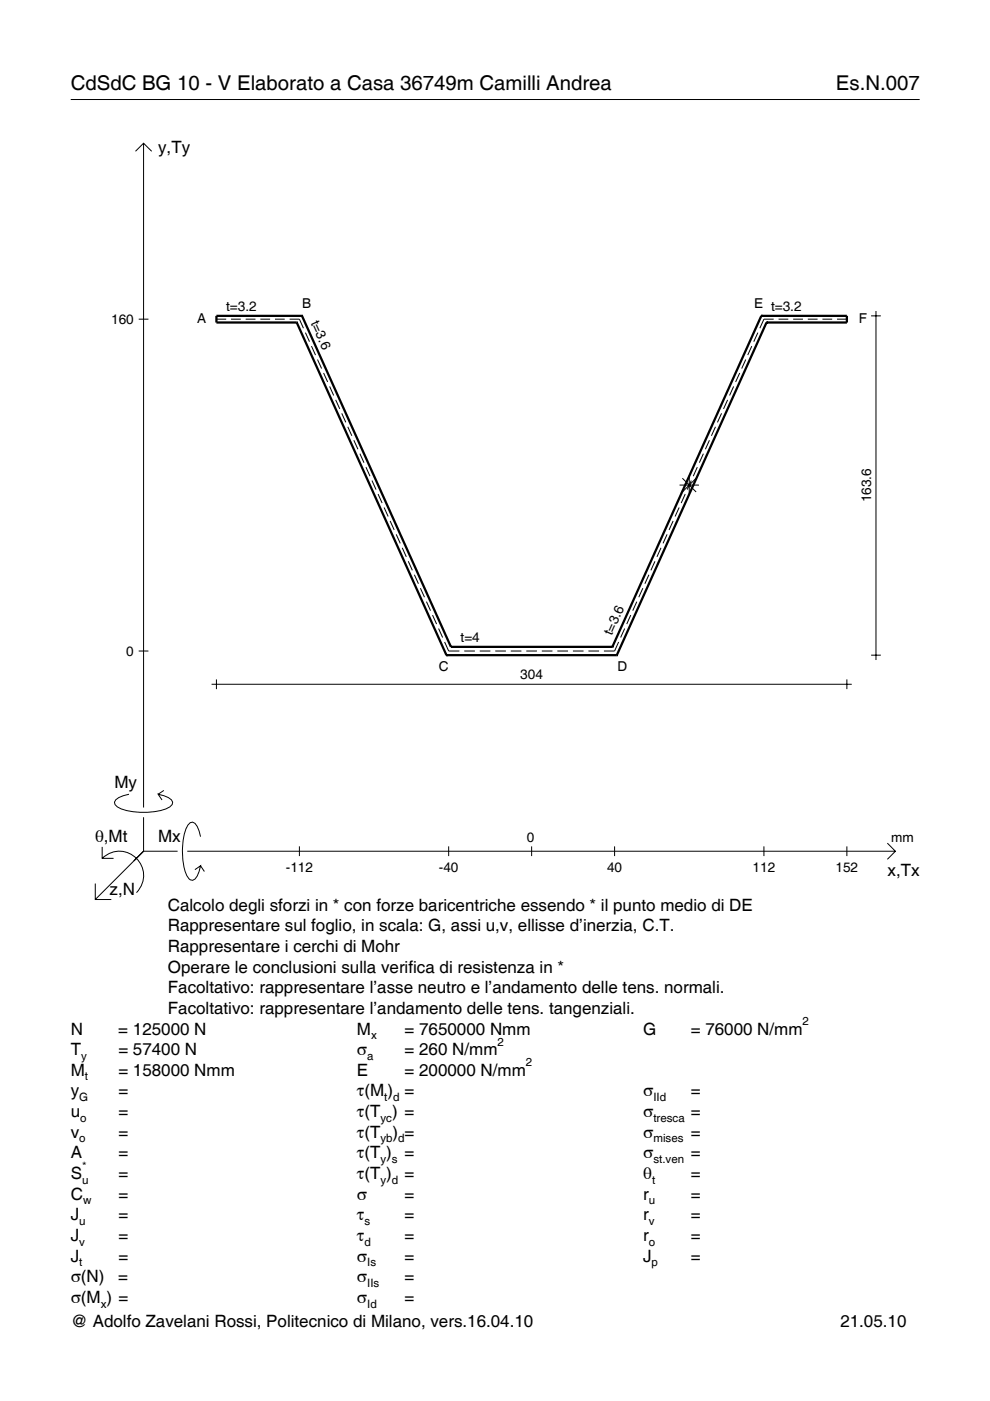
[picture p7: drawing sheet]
<svg xmlns="http://www.w3.org/2000/svg" width="210mm" height="297mm" viewBox="0 0 210 297" stroke-linecap="round" stroke-linejoin="round" font-family="sans-serif">
<g fill="none" stroke="#000" stroke-width=".21">
<path d="M15 21.1h180M28.7 32.1l1.7-1.7 1.8 1.7M30.4 30.4v140.8M29.4 67.7h2.1M45.9 67.7h2.1M49 67.7h2.1M52.1 67.7h2.1M55.2 67.7h2.1M58.3 67.7h2.1M61.4 67.7h2.1l.8 1.9M64.8 70.5l.8 1.9M66 73.4l.9 1.9"/>
<path d="M67.3 76.2l.9 1.9M68.6 79.1l.9 1.9M156.8 79.1l-.8 1.9M158.1 76.2l-.8 1.9M159.4 73.4l-.9 1.9M160.7 70.5l-.9 1.9M164 67.7h-2l-.9 1.9M165.1 67.7h2M168.2 67.7h2M171.3 67.7h2M174.4 67.7h2M177.5 67.7h2.1"/>
<path d="M184.7 67h2.1M185.7 65.9v74M69.9 81.9l.8 1.9M71.2 84.8l.8 1.9M72.5 87.6l.8 1.9M73.7 90.5l.9 1.9M75 93.3l.9 1.9M76.3 96.2l.9 1.9M77.6 99l.8 2M147.8 99l-.8 2M149.1 96.2l-.8 1.9M150.4 93.3l-.8 1.9"/>
<path d="M151.7 90.5l-.9 1.9M153 87.6l-.9 1.9M154.3 84.8l-.9 1.9M155.5 81.9l-.8 1.9M78.9 101.9l.8 1.9M80.2 104.7l.8 2M81.4 107.6l.9 1.9M82.7 110.4l.9 2M84 113.3l.9 1.9M85.3 116.1l.8 2M86.6 119l.8 1.9M138.9 119l-.9 1.9"/>
<path d="M140.1 116.1l-.8 2M141.4 113.3l-.8 1.9M142.7 110.4l-.8 2M144 107.6l-.9 1.9M144.1 102.8h4.1M144.7 101.4l2.9 2.9M145.3 104.7l-.9 2M146.1 100.8v4.1M146.6 101.9l-.9 1.9M147.6 101.4l-2.9 2.9M29.4 138h2.1M87.9 121.9l.8 1.9"/>
<path d="M89.1 124.7l.9 1.9M90.4 127.6l.9 1.9M91.7 130.4l.9 1.9M93 133.3l.8 1.9M94.3 136.1l.8 1.9h2.3M98.4 138h2.3M101.7 138h2.3M105 138h2.3M108.3 138h2.3M111.6 138h2.2M114.9 138h2.2M118.2 138h2.2"/>
<path d="M121.5 138h2.2M124.8 138h2.2M131.2 136.1l-.9 1.9h-2.3M132.4 133.3l-.8 1.9M133.7 130.4l-.8 1.9M135 127.6l-.8 1.9M136.3 124.7l-.9 1.9M137.6 121.9l-.9 1.9M184.7 138.9h2.1M44.9 145.1h135.7M45.9 144v2.1M179.6 144v2.1"/>
<path d="M21.7 179.6v2.4h2.4M27.3 168.4a3.6 3.6 0 0 0-3 1.7l.1 .5a5.6 5.6 0 0 0 3.8 1.5 13.4 13.4 0 0 0 7.8-1l.5-.5 .1-.5a3.6 3.6 0 0 0-3.1-1.7l.8 1.2M30.4 173.3v7.2M34.7 167.6l-1.2 .8M42.5 177.4a3.6 3.6 0 0 0-1.7-3.1l-.5 .1a5.7 5.7 0 0 0-1.5 3.8 13.9 13.9 0 0 0 1.1 7.9l.4 .4 .5 .1a3.6 3.6 0 0 0 1.7-3l-1.2 .8M63.5 179.4v2.1M95.1 179.4v2.1M112.7 179.4v2.1M130.3 179.4v2.1M162 179.4v2.1M179.6 179.4v2.1M188.1 178.8l1.7 1.7-1.7 1.7"/>
<path d="M20.2 187.3v3.4h3.4M21.7 182a5.1 5.1 0 0 1 7.2 0 5.1 5.1 0 0 1 0 7.3M30.4 180.5l-10.2 10.2M30.4 180.5h7.2M39.7 180.5h150.1M42.5 183.6l.8 1.2"/>
</g>
<g fill="none" stroke="#000" stroke-width=".48">
<path d="M62.9 68.4h.1M62.9 68.4l31.8 70.5M64 67h.1M64 67h-18.1v1.4h17M64 67l31.6 70.1M161.4 67h.1M161.4 67h18.2v1.4h-17.1M161.4 67l-31.6 70.1M162.5 68.4h.1M162.5 68.4l-31.7 70.5M94.7 138.9h.1M94.7 138.9h36.1"/>
<path d="M95.6 137.1h.1M95.6 137.1h34.2M129.8 137.1h.1M130.8 138.9h.1"/>
</g>
<g font-size="4.3">
<text x="15" y="19">CdSdC BG 10 - V Elaborato a Casa 36749m Camilli Andrea</text>
<text x="177.2" y="19">Es.N.007</text>
</g>
<g font-size="3.6">
<text x="33.5" y="32.4">y,Ty</text>
<text x="24.3" y="167.1">My</text>
<text x="20.1" y="178.4">θ,Mt</text>
<text x="33.5" y="178.4">Mx</text>
<text x="188.2" y="185.6">x,Tx</text>
<text x="23.2" y="189.7">z,N</text>
<text x="35.6" y="193.1">Calcolo degli sforzi in * con forze baricentriche essendo * il punto medio di DE</text>
<text x="35.6" y="197.5">Rappresentare sul foglio, in scala: G, assi u,v, ellisse d’inerzia, C.T.</text>
<text x="35.6" y="201.8">Rappresentare i cerchi di Mohr</text>
<text x="35.6" y="206.2">Operare le conclusioni sulla verifica di resistenza in *</text>
<text x="35.6" y="210.6">Facoltativo: rappresentare l’asse neutro e l’andamento delle tens. normali.</text>
<text x="35.6" y="215">Facoltativo: rappresentare l’andamento delle tens. tangenziali.</text>
<text x="15" y="219.3">N</text>
<text x="25.1" y="219.3">= 125000 N</text>
<text x="75.7" y="219.3">M</text>
<text x="85.8" y="219.3">= 7650000 Nmm</text>
<text x="136.4" y="219.3">G</text>
<text x="146.5" y="219.3">= 76000 N/mm</text>
<text x="15" y="223.7">T</text>
<text x="25.1" y="223.7">= 57400 N</text>
<text x="75.7" y="223.7">σ</text>
<text x="85.8" y="223.7">= 260 N/mm</text>
<text x="15" y="228.1">M</text>
<text x="15" y="232.5">y</text>
<text x="25.1" y="228.1">= 158000 Nmm</text>
<text x="25.1" y="232.5">=</text>
<text x="75.7" y="228.1">E</text>
<text x="75.7" y="232.5">τ(M ) =</text>
<text x="85.8" y="228.1">= 200000 N/mm</text>
<text x="136.4" y="232.5">σ</text>
<text x="146.5" y="232.5">=</text>
<text x="15" y="236.8">u</text>
<text x="25.1" y="236.8">=</text>
<text x="75.7" y="236.8">τ(T ) =</text>
<text x="136.4" y="236.8">σ</text>
<text x="146.5" y="236.8">=</text>
<text x="15" y="241.2">v</text>
<text x="15" y="245.6">A</text>
<text x="25.1" y="241.2">=</text>
<text x="25.1" y="245.6">=</text>
<text x="75.7" y="245.6">τ(T )</text>
<text x="75.7" y="241.2">τ(T</text>
<text x="83.3" y="241.2">) =</text>
<text x="85.8" y="245.6">=</text>
<text x="136.4" y="241.2">σ</text>
<text x="136.4" y="245.6">σ</text>
<text x="146.5" y="241.2">=</text>
<text x="146.5" y="245.6">=</text>
<text x="15" y="250">S</text>
<text x="25.1" y="250">=</text>
<text x="75.7" y="250">τ(T )</text>
<text x="85.8" y="250">=</text>
<text x="136.4" y="250">θ</text>
<text x="146.5" y="250">=</text>
<text x="15" y="254.3">C</text>
<text x="25.1" y="254.3">=</text>
<text x="75.7" y="254.3">σ</text>
<text x="85.8" y="254.3">=</text>
<text x="136.4" y="254.3">r</text>
<text x="146.5" y="254.3">=</text>
<text x="15" y="258.7">J</text>
<text x="15" y="263.1">J</text>
<text x="25.1" y="258.7">=</text>
<text x="25.1" y="263.1">=</text>
<text x="75.7" y="258.7">τ</text>
<text x="75.7" y="263.1">τ</text>
<text x="85.8" y="258.7">=</text>
<text x="85.8" y="263.1">=</text>
<text x="136.4" y="258.7">r</text>
<text x="136.4" y="263.1">r</text>
<text x="146.5" y="258.7">=</text>
<text x="146.5" y="263.1">=</text>
<text x="15" y="267.5">J</text>
<text x="25.1" y="267.5">=</text>
<text x="75.7" y="267.5">σ</text>
<text x="85.8" y="267.5">=</text>
<text x="136.4" y="267.5">J</text>
<text x="146.5" y="267.5">=</text>
<text x="15" y="271.8">σ(N)</text>
<text x="25.1" y="271.8">=</text>
<text x="75.7" y="271.8">σ</text>
<text x="85.8" y="271.8">=</text>
<text x="15" y="276.2">σ(M ) =</text>
<text x="15" y="281.4">@ Adolfo Zavelani Rossi, Politecnico di Milano, vers.16.04.10</text>
<text x="75.7" y="276.2">σ</text>
<text x="85.8" y="276.2">=</text>
<text x="178.2" y="281.4">21.05.10</text>
</g>
<g font-size="2.9">
<text x="47.9" y="65.9">t=3.2</text>
<text x="64" y="65.4">B</text>
<text x="159.9" y="65.4">E t=3.2</text>
<text x="23.6" y="68.7">160</text>
<text x="41.8" y="68.6">A</text>
<text x="65.8" y="68.4" transform="rotate(66 65.8 68.4)">t=3.6</text>
<text x="182.1" y="68.6">F</text>
<text x="184.7" y="106.5" transform="rotate(-90 184.7 106.5)">163.6</text>
<text x="97.7" y="136.1">t=4</text>
<text x="129.7" y="134.8" transform="rotate(-66 129.7 134.8)">t=3.6</text>
<text x="26.8" y="139">0</text>
<text x="93" y="142.2">C</text>
<text x="130.9" y="142.2">D</text>
<text x="110.3" y="144">304</text>
<text x="111.7" y="178.4">0</text>
<text x="189" y="178.4">mm</text>
<text x="60.6" y="184.9">-112</text>
<text x="93" y="184.9">-40</text>
<text x="128.7" y="184.9">40</text>
<text x="159.6" y="184.9">112</text>
<text x="177.2" y="184.9">152</text>
</g>
<g font-size="2.4">
<text x="78.7" y="220.3">x</text>
<text x="105.5" y="221.7">2</text>
<text x="170.2" y="217.3">2</text>
<text x="17.2" y="224.7">y</text>
<text x="77.9" y="224.7">a</text>
<text x="111.5" y="226.1">2</text>
<text x="16.8" y="233.5">G</text>
<text x="18" y="229.1">t</text>
<text x="81.5" y="233.5">t d</text>
<text x="138.5" y="233.5">IId</text>
<text x="17" y="237.8">o</text>
<text x="80.7" y="237.8">yc</text>
<text x="138.5" y="237.8">tresca</text>
<text x="16.8" y="242.2">o</text>
<text x="80.7" y="242.2">yb d</text>
<text x="138.5" y="242.2">mises</text>
<text x="17.4" y="251">u</text>
<text x="17.4" y="248">*</text>
<text x="80.7" y="246.6">y s</text>
<text x="80.7" y="251">y d</text>
<text x="138.2" y="251">t</text>
<text x="138.5" y="246.6">st.ven</text>
<text x="17.6" y="255.3">w</text>
<text x="137.6" y="255.3">u</text>
<text x="16.8" y="259.7">u</text>
<text x="77.3" y="259.7">s</text>
<text x="137.6" y="259.7">v</text>
<text x="16.8" y="264.1">v</text>
<text x="16.8" y="268.5">t</text>
<text x="77.3" y="264.1">d</text>
<text x="77.9" y="268.5">Is</text>
<text x="137.6" y="264.1">o</text>
<text x="138.2" y="268.5">p</text>
<text x="77.9" y="272.8">IIs</text>
<text x="21.4" y="277.2">x</text>
<text x="77.9" y="277.2">Id</text>
</g>
</svg>
